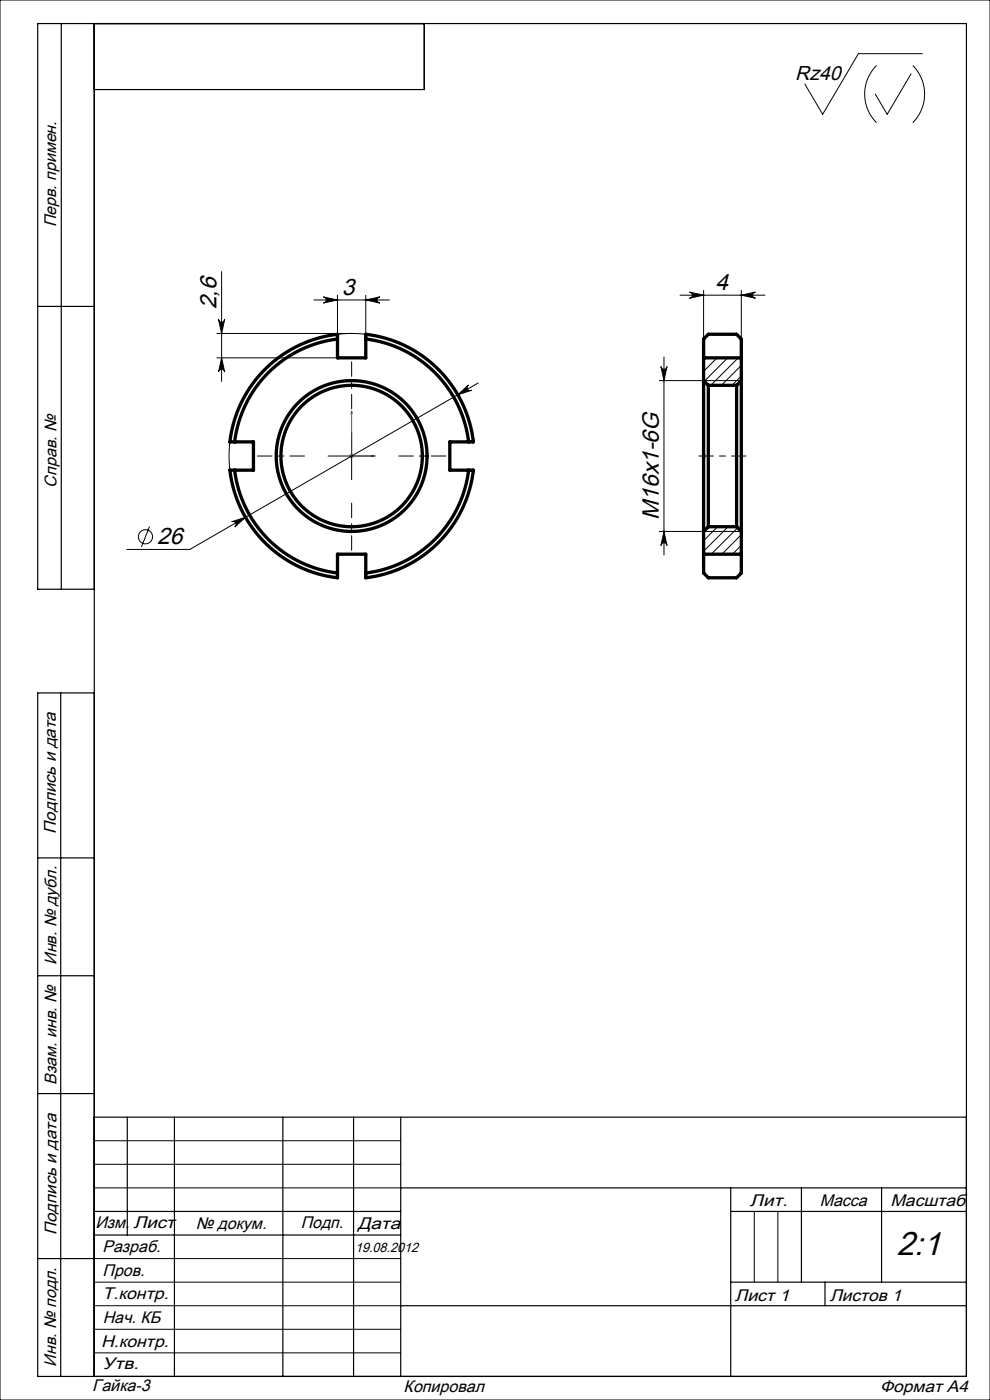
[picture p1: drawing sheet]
<svg xmlns="http://www.w3.org/2000/svg" width="210mm" height="297mm" viewBox="0 0 210 297" stroke-linecap="round" stroke-linejoin="round" font-family="sans-serif">
<g fill="none" stroke="#000" stroke-width=".21">
<path d="M0 0h210v297h-210zM185.9 13.9a8.6 8.6 0 0 0 0 12.1M193.2 15.7l-5 8.5-2.5-4.2M193.6 13.9a8.6 8.6 0 0 1 0 12.1M195.6 11.4h-13.5l-7.6 12.8-3.8-6.4M47 57.6v23.3M46 75.9h25.6M46 70.7h28.6M46.4 67.7a.65 .65 0 0 0 .6 .7 .65 .65 0 0 0 .7-.7l-.7 3zM47 75.9l.7 3a.65 .65 0 0 0-.7-.6 .65 .65 0 0 0-.6 .6zM66.6 63.6h16M68.6 63l3 .6-3 .7a.65 .65 0 0 0 .6-.7 .65 .65 0 0 0-.6-.6z"/>
<path d="M71.6 62.6v8.3M77.6 62.6v8.3a26 26 0 0 0-25 12 26 26 0 0 0 0 27.7M77.6 63.6l3-.6a.65 .65 0 0 0-.6 .6 .65 .65 0 0 0 .6 .7zM140.2 77.7a.65 .65 0 0 0 .6 .7 .65 .65 0 0 0 .7-.7l-.7 3zM140.8 75.7v42M144.2 62.6h18M146.2 62l3 .6-3 .7a.65 .65 0 0 0 .7-.7 .65 .65 0 0 0-.7-.6zM149.2 61.6v10.3M157.2 61.6v10.3M157.2 62.6l3-.6a.65 .65 0 0 0-.6 .6 .65 .65 0 0 0 .6 .7zM69.6 96.7h10M74.6 91.7v10"/>
<path d="M97.1 83.7l2.3-2a.65 .65 0 0 0-.2 .9 .65 .65 0 0 0 .8 .2zM101.4 81.2l-61.1 35.4h-13.4M139.8 80.7h17.4M149.2 80.7v32M31.7 111.7l-1.7 4.3M49.1 110.7l3-1-2.3 2.1a.65 .65 0 0 0 .2-.9 .65 .65 0 0 0-.9-.2zM59.1 100.9a16 16 0 0 1 14.1-20.1 16 16 0 0 1 17.3 17.3 16 16 0 0 1-20.1 14.1M140.8 112.7l.7 3a.65 .65 0 0 0-.7-.6 .65 .65 0 0 0-.6 .6zM157.2 112.7h-17.4M20 252h65M20 247h65M20 242h65"/>
<path d="M160 257v15M165 257v15M20 277h65M20 272h65M20 267h65M20 287h65M20 282h65"/>
<circle cx="30.9" cy="113.9" r="1.5"/>
</g>
<path d="M74.6 87.2l.1 .5h-.2zM74.6 87.2v9.5h4.8M78.9 96.6l.5 .1-.5 .2zM149.2 96.6v.3zM149.2 87.2v.5zM149.2 96.7h.1M149.2 87.2v9.5" fill="none" stroke="#00f" stroke-width=".21"/>
<path d="M74.1 96.7h1M74.2 96.4l.7 .7M74.6 96.2v1M74.9 96.4l-.7 .7M148.7 96.7h1M148.9 96.4l.7 .7M149.2 96.2v1M149.6 96.4l-.7 .7" fill="none" stroke="#808080" stroke-width=".21"/>
<path d="M64.6 96.7h-10M74.6 86.7v-10M84.6 96.7h10M158.2 96.7h-10M74.6 106.7v10" fill="none" stroke="#000" stroke-width=".21" stroke-dasharray="15.2 1.3 1.3 1.3" stroke-dashoffset="12.1"/>
<g fill="none" stroke="#000" stroke-width=".25">
<path d="M13 5v120M20 5v287M90 5v14h-70M8 65h12M20 125h-12v-120h197v287h-197v-145h12M12.9 147v145M8 182h12M8 207h12M8 232h12M20 237h185M27 237v25M37 237v55"/>
<path d="M60 237v55M75 237v55M85 237v55M20 257h65M85 252h120M155 257h50M155 252v40M170 252v20M187 252v20M8 267h12M20 262h65M85 277h120"/>
<path d="M155 272h50M175 272v5"/>
</g>
<g fill="#00f">
<path d="M78.9 96.6l.5 .1-.5 .2zM74.6 87.2l.1 .5h-.2z"/>
<path d="M149.2 96.6v.3zM149.2 87.2v.5z"/>
</g>
<g fill="#000">
<path d="M47 75.9l.7 3a.65 .65 0 0 0-.7-.6 .65 .65 0 0 0-.6 .6zM46.4 67.7a.65 .65 0 0 0 .6 .7 .65 .65 0 0 0 .7-.7l-.7 3z"/>
<path d="M68.6 63l3 .6-3 .7a.65 .65 0 0 0 .6-.7 .65 .65 0 0 0-.6-.6zM77.6 63.6l3-.6a.65 .65 0 0 0-.6 .6 .65 .65 0 0 0 .6 .7z"/>
<path d="M140.2 77.7a.65 .65 0 0 0 .6 .7 .65 .65 0 0 0 .7-.7l-.7 3zM140.8 112.7l.7 3a.65 .65 0 0 0-.7-.6 .65 .65 0 0 0-.6 .6z"/>
<path d="M146.2 62l3 .6-3 .7a.65 .65 0 0 0 .7-.7 .65 .65 0 0 0-.7-.6zM157.2 62.6l3-.6a.65 .65 0 0 0-.6 .6 .65 .65 0 0 0 .6 .7z"/>
<path d="M97.1 83.7l2.9-.9a.65 .65 0 0 1-.8-.2 .65 .65 0 0 1 .2-.9zM49.1 110.7a.65 .65 0 0 1 .9 .2 .65 .65 0 0 1-.2 .9l2.3-2.1z"/>
</g>
<g fill="none" stroke="#000" stroke-width=".7">
<path d="M55.8 78.7a26 26 0 0 1 15.8-7.8v5h6v-5a26 26 0 0 1 22.8 22.8h-5v6h5a26 26 0 0 1-22.8 22.9v-5h-6v5a26 26 0 0 1-22.8-22.9h5v-6h-5a26 26 0 0 1 7-15zM71.6 71.9a25 25 0 0 0-21.8 21.8M77.6 71.9a25 25 0 0 1 21.8 21.8M149.2 75.9h8M49.8 99.7a25 25 0 0 0 21.8 21.9M99.4 99.7a25 25 0 0 1-21.8 21.9M149.2 80.7v32M149.2 80.7l1 1M149.2 80.7v-8.8l1-1h6l1 1v8.8M150.2 81.7v30M150.2 81.7h6M156.2 81.7v30"/>
<path d="M157.2 80.7v32M157.2 80.7l-1 1M149.2 117.6h8M149.2 112.7v8.9l1 1h6l1-1v-8.9M150.2 111.7l-1 1M150.2 111.7h6M156.2 111.7l1 1"/>
<circle cx="74.6" cy="96.7" r="15"/>
<circle cx="74.6" cy="96.7" r="16"/>
</g>
<path d="M149.9 75.9l-.7 .6M152.1 75.9l-2.9 2.9M154.4 75.9l-5 5M156.6 75.9l-5.8 5.8M157.2 77.5l-4.2 4.2M157.2 79.8l-1.9 1.9M152.2 111.7l-3 3M154.5 111.7l-5.3 5.2M156.5 112l-5.6 5.6M157.2 113.4l-4.1 4.2M157.2 115.7l-1.8 1.9" fill="none" stroke="#000" stroke-width=".21"/>
<text font-size="7.1" x="190.2" y="266.3">2:1</text>
<g font-size="5">
<text x="45.9" y="65.6" transform="rotate(-90 45.9 65.6)">2,6</text>
<text x="72.5" y="62.6">3</text>
<text x="151.8" y="61.5">4</text>
<text x="139.8" y="110.2" transform="rotate(-90 139.8 110.2)">M16x1-6G</text>
<text x="33.3" y="115.5">26</text>
</g>
<text font-size="4.3" x="168.7" y="16.9">Rz40</text>
<g font-size="3.6">
<text x="11.9" y="48.2" transform="rotate(-90 11.9 48.2)">Перв. примен.</text>
<text x="12" y="103.4" transform="rotate(-90 12 103.4)">Справ. №</text>
<text x="11.9" y="176.8" transform="rotate(-90 11.9 176.8)">Подпись и дата</text>
<text x="12" y="204.7" transform="rotate(-90 12 204.7)">Инв. № дубл.</text>
<text x="12" y="230.1" transform="rotate(-90 12 230.1)">Взам. инв. №</text>
<text x="159.1" y="255.7">Лит.</text>
<text x="173.9" y="255.8">Масса</text>
<text x="188.9" y="255.8">Масштаб</text>
<text x="12" y="262" transform="rotate(-90 12 262)">Подпись и дата</text>
<text x="20.2" y="260.6">Изм.</text>
<text x="28.3" y="260.6">Лист</text>
<text x="41.5" y="260.6">№ докум.</text>
<text x="63.8" y="260.6">Подп.</text>
<text x="75.9" y="260.6">Дата</text>
<text x="21.7" y="265.6">Разраб.</text>
<text x="21.8" y="270.6">Пров.</text>
<text x="21.8" y="275.7">Т.контр.</text>
<text x="21.8" y="280.6">Нач. КБ</text>
<text x="155.9" y="276">Лист 1</text>
<text x="176" y="276.1">Листов 1</text>
<text x="21.4" y="285.7">Н.контр.</text>
<text x="11.9" y="289.9" transform="rotate(-90 11.9 289.9)">Инв. № подл.</text>
<text x="21.8" y="290.5">Утв.</text>
<text x="19.6" y="295.2">Гайка-3</text>
<text x="85.6" y="295.3">Копировал</text>
<text x="186.7" y="295.3">Формат А4</text>
</g>
<text font-size="2.8" x="75.3" y="265.7">19.08.2012</text>
</svg>
